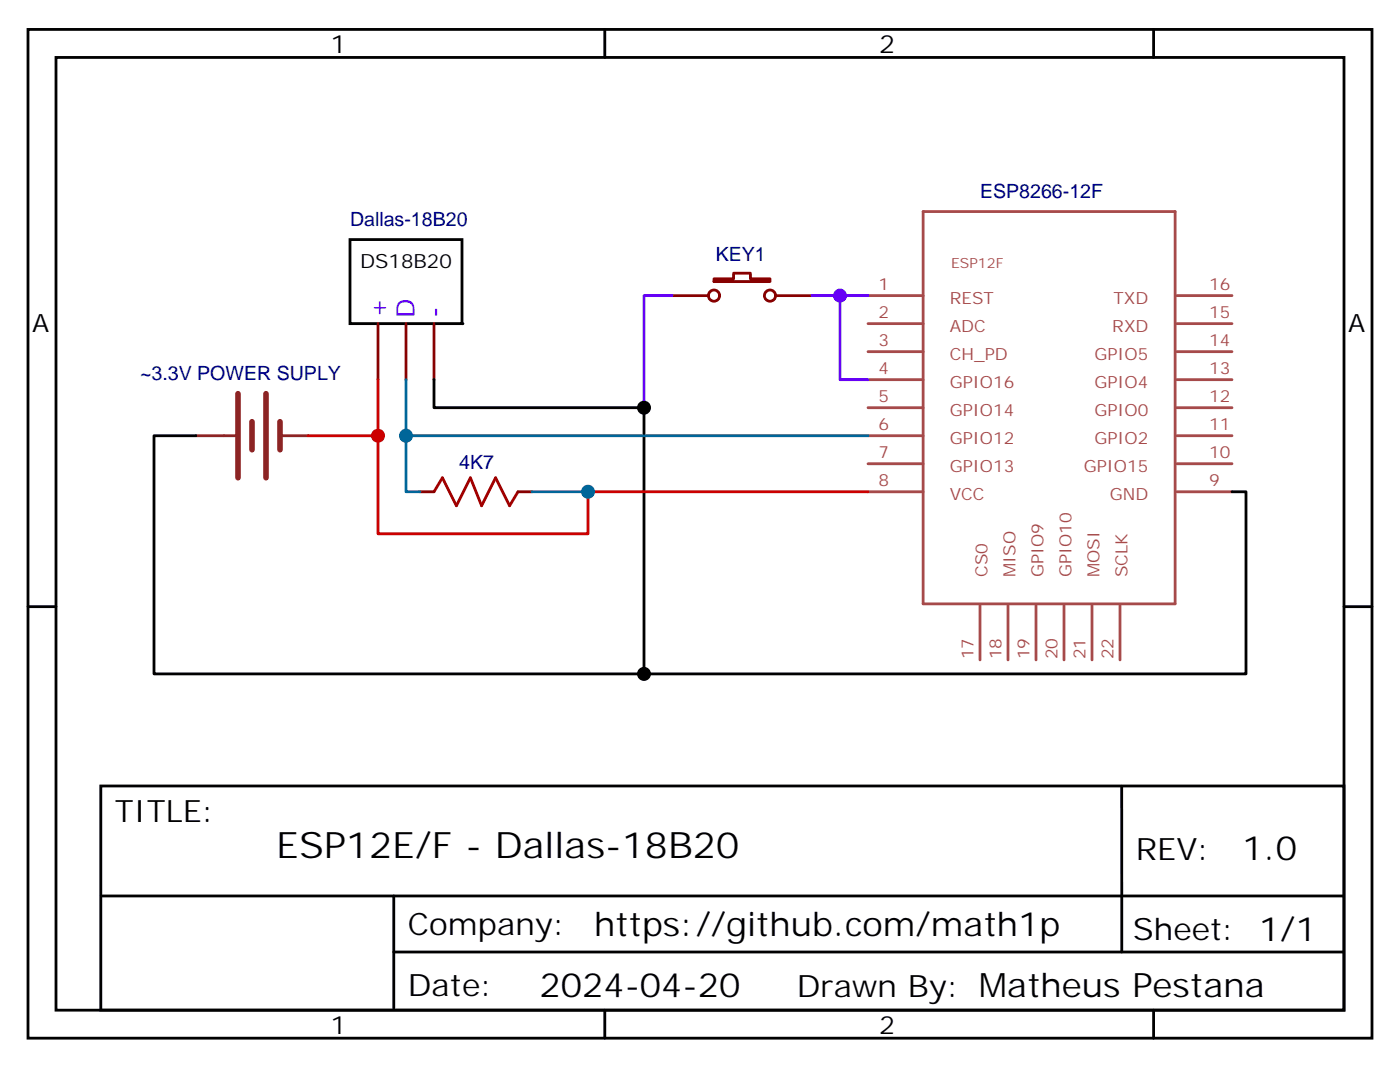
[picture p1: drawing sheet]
<svg xmlns="http://www.w3.org/2000/svg" width="176mm" height="135mm" viewBox="0 0 176 135" stroke-linecap="round" stroke-linejoin="round" font-family="sans-serif">
<g fill="none" stroke="#000" stroke-width=".35">
<path d="M3.5 3.7h169.4v127h-169.4zM7.1 7.2h162.2v120h-162.2zM76.2 3.7v3.5M145.3 3.7v3.5M44.1 30.2h14.1v10.5h-14.1zM54.7 47.8v3.5h26.4v33.5h-61.7v-29.9h5.3M3.5 76.4h3.6M155.2 61.9h1.8v22.9h-75.9M169.3 76.4h3.6M12.7 99h156.6v28.2h-156.6zM141.3 99v20.9M12.7 112.8h156.5"/>
<path d="M49.6 119.9h119.6M49.6 112.8v14.1M76.2 127.2v3.5M145.3 127.2v3.5"/>
</g>
<g fill="none" stroke="#a64a4a" stroke-width=".35">
<path d="M109.4 37.2h6.9M116.3 26.6h31.8v49.4h-31.8zM148.3 37.2h6.9M109.4 40.7h6.9M109.4 44.3h6.9M109.4 51.3h6.9M109.4 54.9h6.9M109.4 47.8h6.9M109.4 58.4h6.9M148.3 40.7h6.9M148.3 44.3h6.9M148.3 51.3h6.9"/>
<path d="M148.3 54.9h6.9M148.3 47.8h6.9M148.3 58.4h6.9M109.4 61.9h6.9M123.5 76.1v7M127 76.1v7M130.5 76.1v7M134.1 76.1v7M137.6 76.1v7M141.1 76.1v7M148.3 61.9h6.9"/>
</g>
<g fill="none" stroke="#870000" stroke-width=".35">
<path d="M84.7 37.2h4.6M90 35.1h2.4v-.7h2.1v.7h2.5v.4h-7zM97.7 37.2h4.6M47.6 40.7v7.1M51.2 40.7v7.1M54.7 40.7v7.1M52.9 61.9h1.8M65.3 61.9h1.7"/>
<circle cx="90" cy="37.2" r=".71"/>
<circle cx="97" cy="37.2" r=".71"/>
</g>
<g fill="#000">
<circle cx="58.2" cy="40.7" r=".18"/>
<circle cx="81.1" cy="51.3" r=".88"/>
</g>
<path d="M54.7 61.9l1-1.8 1.8 3.6 1.8-3.6 1.4 3.6 1.7-3.6 1.8 3.6 1.1-1.8" fill="none" stroke="#a10000" stroke-width=".35"/>
<path d="M30 49.6v10.5M31.7 53.1v3.5M33.5 49.6v10.5M35.3 53.1v3.5" fill="none" stroke="#8c2424" stroke-width=".71"/>
<path d="M24.7 54.9h4.9M35.3 54.9h3.5" fill="none" stroke="#8c2424" stroke-width=".35"/>
<path d="M47.6 54.9v12.3h26.5v-5.3h35.3M47.6 47.8v7.1h-8.8" fill="none" stroke="#c00" stroke-width=".35"/>
<path d="M51.2 47.8v7.1h58.2M51.2 54.9v7h1.7M67 61.9h7.1" fill="none" stroke="#069" stroke-width=".35"/>
<path d="M84.7 37.2h-3.6v14.1M102.3 37.2h3.5M109.4 37.2h-3.6v10.6h3.6" fill="none" stroke="#60f" stroke-width=".35"/>
<circle cx="47.6" cy="54.9" r=".88" fill="#c00"/>
<circle cx="105.8" cy="37.2" r=".88" fill="#60f"/>
<g fill="#069">
<circle cx="51.2" cy="54.9" r=".88"/>
<circle cx="74.1" cy="61.9" r=".88"/>
</g>
<circle cx="81.1" cy="84.8" r=".88" fill="#000"/>
<text font-size="4.6" x="34.8" y="108">ESP12E/F - Dallas-18B20</text>
<g font-size="4.2">
<text x="156.5" y="108.2">1.0</text>
<text x="74.9" y="117.8">https://github.com/math1p</text>
<text x="68" y="125.6">2024-04-20</text>
</g>
<g font-size="3.9">
<text x="14.5" y="103.5">TITLE:</text>
<text x="143.1" y="108.2">REV:</text>
<text x="51.4" y="117.7">Company:</text>
<text x="142.7" y="118.4">Sheet: 1/1</text>
<text x="51.4" y="125.4">Date:</text>
<text x="100.4" y="125.5">Drawn By: Matheus Pestana</text>
</g>
<g font-size="3.2">
<text x="41.6" y="6.7">1</text>
<text x="110.8" y="6.7">2</text>
<text x="4.1" y="41.8">A</text>
<text x="169.9" y="41.8">A</text>
<text x="41.6" y="130.2">1</text>
<text x="110.8" y="130.2">2</text>
</g>
<g font-size="3.2" fill="#00f">
<text x="48.7" y="40" transform="rotate(-90 48.7 40)">+</text>
<text x="52.2" y="40" transform="rotate(-90 52.2 40)">D</text>
<text x="55.7" y="40" transform="rotate(-90 55.7 40)">-</text>
</g>
<g font-size="2.5" fill="#000080">
<text x="44.1" y="28.4">Dallas-18B20</text>
<text x="123.5" y="24.9">ESP8266-12F</text>
<text x="90.2" y="32.8">KEY1</text>
<text x="17.6" y="47.8">~3.3V POWER SUPLY</text>
<text x="57.9" y="59.1">4K7</text>
</g>
<text font-size="2.5" x="45.4" y="33.7">DS18B20</text>
<g font-size="2.1" fill="#a54b4b">
<text x="110.7" y="40.1">2</text>
<text x="110.7" y="36.5">1</text>
<text x="119.7" y="41.8">ADC</text>
<text x="119.7" y="38.3">REST</text>
<text x="140.1" y="41.8">RXD</text>
<text x="140.3" y="38.3">TXD</text>
<text x="152.3" y="40.1">15</text>
<text x="152.3" y="36.5">16</text>
<text x="110.7" y="43.6">3</text>
<text x="110.7" y="47.1">4</text>
<text x="119.7" y="45.3">CH_PD</text>
<text x="137.9" y="45.3">GPIO5</text>
<text x="152.3" y="47.1">13</text>
<text x="152.3" y="43.6">14</text>
<text x="110.7" y="50.6">5</text>
<text x="119.7" y="52.4">GPIO14</text>
<text x="119.7" y="48.8">GPIO16</text>
<text x="137.9" y="52.4">GPIO0</text>
<text x="137.9" y="48.8">GPIO4</text>
<text x="152.3" y="50.6">12</text>
<text x="110.7" y="54.2">6</text>
<text x="110.7" y="57.7">7</text>
<text x="119.7" y="55.9">GPIO12</text>
<text x="119.7" y="59.4">GPIO13</text>
<text x="136.5" y="59.4">GPIO15</text>
<text x="137.9" y="55.9">GPIO2</text>
<text x="152.3" y="54.2">11</text>
<text x="152.3" y="57.7">10</text>
<text x="110.7" y="61.2">8</text>
<text x="119.7" y="63">VCC</text>
<text x="139.8" y="63">GND</text>
<text x="152.3" y="61.2">9</text>
<text x="124.4" y="72.7" transform="rotate(-90 124.4 72.7)">CS0</text>
<text x="127.9" y="72.7" transform="rotate(-90 127.9 72.7)">MISO</text>
<text x="131.5" y="72.7" transform="rotate(-90 131.5 72.7)">GPIO9</text>
<text x="135" y="72.7" transform="rotate(-90 135 72.7)">GPIO10</text>
<text x="138.5" y="72.7" transform="rotate(-90 138.5 72.7)">MOSI</text>
<text x="142" y="72.7" transform="rotate(-90 142 72.7)">SCLK</text>
<text x="122.7" y="83" transform="rotate(-90 122.7 83)">17</text>
<text x="126.2" y="83" transform="rotate(-90 126.2 83)">18</text>
<text x="129.7" y="83" transform="rotate(-90 129.7 83)">19</text>
<text x="133.3" y="83" transform="rotate(-90 133.3 83)">20</text>
<text x="136.8" y="83" transform="rotate(-90 136.8 83)">21</text>
<text x="140.3" y="83" transform="rotate(-90 140.3 83)">22</text>
</g>
<text font-size="1.8" fill="#a54b4b" x="119.8" y="33.7">ESP12F</text>
</svg>
